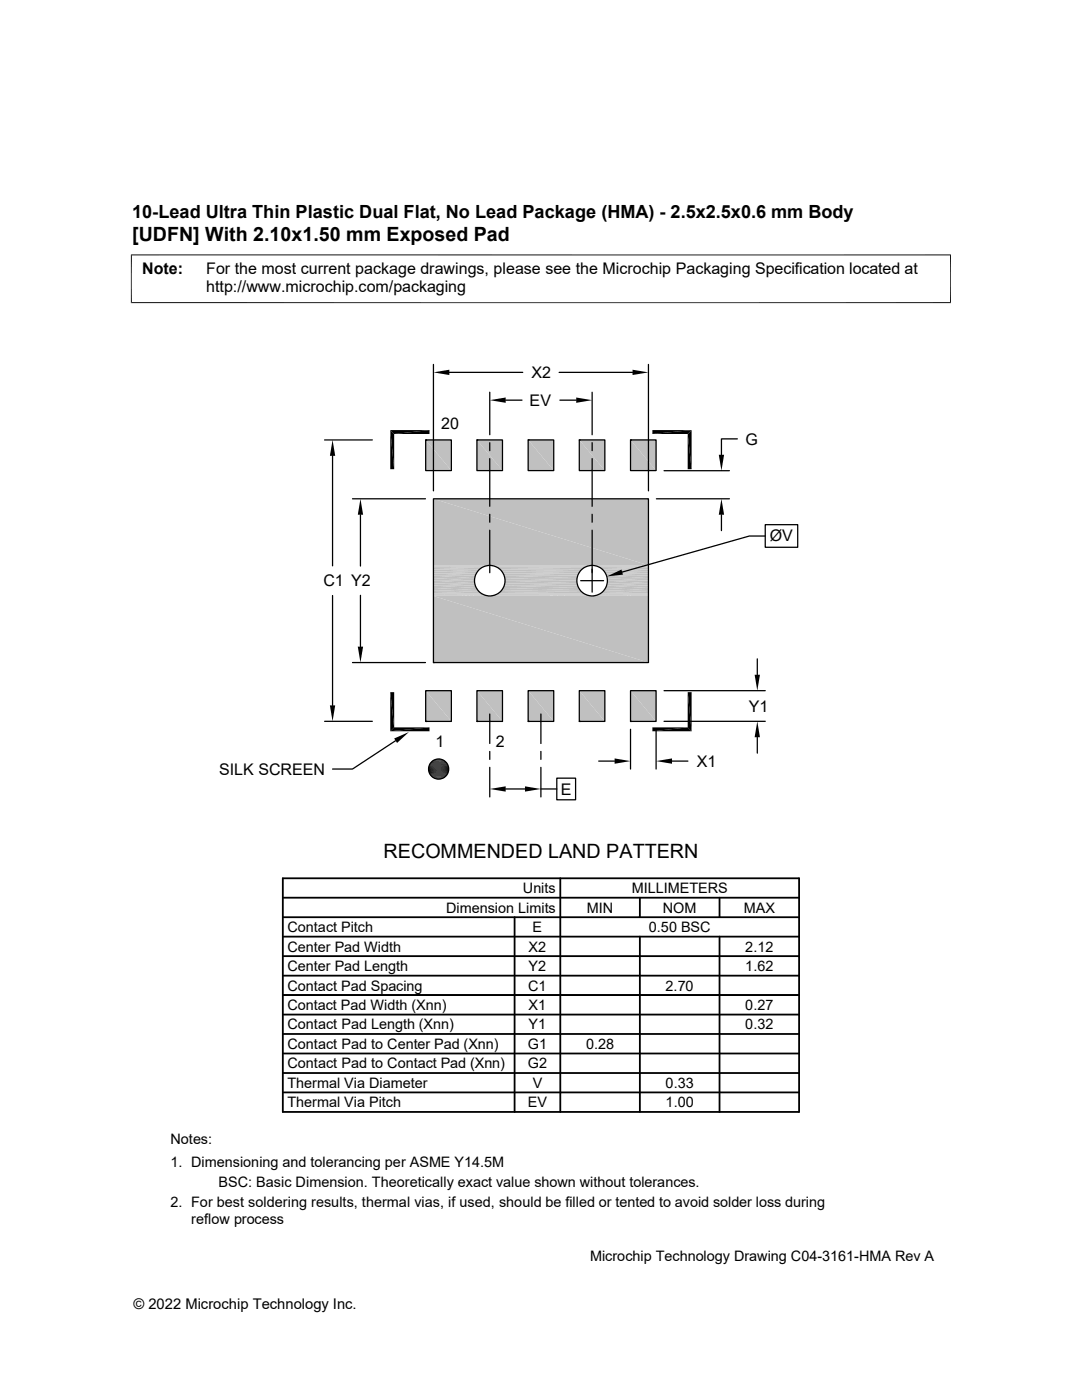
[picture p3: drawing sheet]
<svg xmlns="http://www.w3.org/2000/svg" width="216mm" height="279mm" viewBox="0 0 216 279" stroke-linecap="round" stroke-linejoin="round" font-family="sans-serif">
<g fill="#c0c0c0">
<path d="M125.8 87.8l5.1 6.1h-5.1z"/>
<path d="M125.8 87.8h5.1v6.1z"/>
<path d="M115.6 87.8l5.1 6.1h-5.1z"/>
<path d="M115.6 87.8h5.1v6.1z"/>
<path d="M105.4 87.8l5.1 6.1h-5.1z"/>
<path d="M105.4 87.8h5.1v6.1z"/>
<path d="M95.2 87.8l5.1 6.1h-5.1z"/>
<path d="M95.2 87.8h5.1v6.1z"/>
<path d="M84.9 87.8l5.2 6.1h-5.2z"/>
<path d="M84.9 87.8h5.2v6.1z"/>
<path d="M125.8 137.8l5.1 6.2h-5.1z"/>
<path d="M125.8 137.8h5.1v6.2z"/>
<path d="M115.6 137.8l5.1 6.2h-5.1z"/>
<path d="M115.6 137.8h5.1v6.2z"/>
<path d="M105.4 137.8l5.1 6.2h-5.1z"/>
<path d="M105.4 137.8h5.1v6.2z"/>
<path d="M95.2 137.8l5.1 6.2h-5.1z"/>
<path d="M95.2 137.8h5.1v6.2z"/>
<path d="M84.9 137.8l5.2 6.2h-5.2z"/>
<path d="M84.9 137.8h5.2v6.2z"/>
<path d="M86.5 99.5l42.9 13.3h-42.9z"/>
<path d="M86.5 99.5h42.9v13.3z"/>
</g>
<path d="M86.5 112.9h11M86.5 113h10.5M98 112.9h19.9M98.5 113h18.9M118.4 112.9h11M118.9 113h10.5" fill="none" stroke="#c0c0c0" stroke-width=".2"/>
<path d="M86.5 113.2h10M99 113.2h17.9M119.4 113.2h10" fill="none" stroke="#c0c0c0" stroke-width=".25"/>
<path d="M86.5 113.5h9.5M99.4 113.5h17.1M119.8 113.5h9.6" fill="none" stroke="#c0c0c0" stroke-width=".3"/>
<path d="M86.5 113.8h9.2M99.8 113.8h16.3M120.2 113.8h9.2" fill="none" stroke="#c0c0c0" stroke-width=".38"/>
<path d="M86.5 114.2h8.8M100.1 114.2h15.6M120.6 114.2h8.8" fill="none" stroke="#c0c0c0" stroke-width=".42"/>
<g fill="#c0c0c0">
<path d="M120.8 114.4l8.6 .5h-8.3z"/>
<path d="M120.8 114.4h8.6v.5z"/>
<path d="M100.4 114.4l14.9 .5h-14.7z"/>
<path d="M100.4 114.4h15.1l-.2 .5z"/>
<path d="M86.5 114.4l8.3 .5h-8.3z"/>
<path d="M86.5 114.4h8.5l-.2 .5z"/>
<path d="M121.1 114.9l8.3 .5h-8.2z"/>
<path d="M121.1 114.9h8.3v.5z"/>
<path d="M100.6 114.9l14.5 .5h-14.4z"/>
<path d="M100.6 114.9h14.7l-.2 .5z"/>
<path d="M86.5 114.9l8.2 .5h-8.2z"/>
<path d="M86.5 114.9h8.3l-.1 .5z"/>
<path d="M121.2 115.4l8.2 .5h-8.2z"/>
<path d="M121.2 115.4h8.2v.5z"/>
<path d="M100.7 115.4l14.4 .5h-14.3z"/>
<path d="M100.7 115.4h14.4v.5z"/>
<path d="M86.5 115.4l8.2 .5h-8.2z"/>
<path d="M86.5 115.4h8.2v.5z"/>
<path d="M121.2 115.9l8.2 .5h-8.2z"/>
<path d="M121.2 115.9h8.2v.5z"/>
<path d="M100.8 115.9l14.3 .5h-14.4z"/>
<path d="M100.8 115.9h14.3v.5z"/>
<path d="M86.5 115.9l8.2 .5h-8.2z"/>
<path d="M86.5 115.9h8.2v.5z"/>
<path d="M121.2 116.4l8.2 .5h-8.3z"/>
<path d="M121.2 116.4h8.2v.5z"/>
<path d="M100.7 116.4l14.6 .5h-14.7z"/>
<path d="M100.7 116.4h14.4l.2 .5z"/>
<path d="M86.5 116.4l8.3 .5h-8.3z"/>
<path d="M86.5 116.4h8.2l.1 .5z"/>
<path d="M121.1 116.9l8.3 .4h-8.6z"/>
<path d="M121.1 116.9h8.3v.4z"/>
<path d="M100.6 116.9l14.9 .4h-15.1z"/>
<path d="M100.6 116.9h14.7l.2 .4z"/>
<path d="M86.5 116.9l8.5 .4h-8.5z"/>
<path d="M86.5 116.9h8.3l.2 .4z"/>
</g>
<path d="M86.5 117.6h8.8M100.1 117.6h15.6M120.6 117.6h8.8" fill="none" stroke="#c0c0c0" stroke-width=".42"/>
<path d="M86.5 118h9.2M99.8 118h16.3M120.2 118h9.2" fill="none" stroke="#c0c0c0" stroke-width=".36"/>
<path d="M86.5 118.3h9.5M99.4 118.3h17.1M119.8 118.3h9.6" fill="none" stroke="#c0c0c0" stroke-width=".32"/>
<path d="M86.5 118.6h10M99 118.6h17.9M119.4 118.6h10" fill="none" stroke="#c0c0c0" stroke-width=".23"/>
<path d="M86.5 118.8h10.5M86.5 118.9h11M98 118.9h19.9M98.5 118.8h18.9M118.4 118.9h11M118.9 118.8h10.5" fill="none" stroke="#c0c0c0" stroke-width=".2"/>
<g fill="#c0c0c0">
<path d="M86.5 118.9l42.9 13.3h-42.9z"/>
<path d="M86.5 118.9h42.9v13.3z"/>
</g>
<g fill="none" stroke="#000" stroke-width=".25">
<path d="M86.5 72.7v25.3M89.7 74.3h14.6M97.7 78.3v8.5M100.9 79.9h3.3M111.6 74.3h14.6M111.7 79.9h3.3M118.2 78.3v8.5M129.4 72.7v25.3M64.8 87.8h9.5M66.4 91v21.9M70.3 99.5h14.6M84.9 87.8h5.2v6.1h-5.2z"/>
<path d="M84.9 87.8h.1M86.5 99.5h42.9v32.7h-42.9zM95.2 87.8h5.1v6.1h-5.1zM95.2 87.8h.1M97.7 88.3v1.6M97.7 91.5v9.5M105.4 87.8h5.1v6.1h-5.1zM105.4 87.8h.1M115.6 87.8h5.1v6.1h-5.1zM115.6 87.8h.1M118.2 88.3v1.6M118.2 91.5v9.5"/>
<path d="M125.8 87.8h5.1v6.1h-5.1zM125.8 87.8h.1M131 99.5h14.5M132.5 93.9h13M147.1 87.6h-3.1v3.2M66.4 118.9v21.9M71.9 102.7v10.3M71.9 118.8v10.3M97.7 102.6v1.6M97.7 105.8v8.5M115.9 115.9h4.5M118.2 102.6v1.6"/>
<path d="M118.2 105.8v12.4M144 102.7v3.2M152.7 104.7h6.5v4.5h-6.5zM152.7 107h-3.2l-25.4 7.2M70.3 132.2h14.6M84.9 137.8h5.2v6.2h-5.2zM86.5 132.2h.1M95.2 137.8h5.1v6.2h-5.1zM105.4 137.8h5.1v6.2h-5.1zM115.6 137.8h5.1v6.2h-5.1zM125.8 137.8h5.1v6.2h-5.1zM132.5 137.8h20.2"/>
<path d="M151.1 131.5v3.2M64.8 144h9.5M78.9 147.8l-8.6 5.7h-3.9M84.9 144h.1M95.2 144h.1M97.7 142.5v5.9M97.7 150v1.6M97.7 153.1v5.9M100.9 157.5h3.9M105.4 144h.1M107.9 142.5v5.9M107.9 150v1.6"/>
<path d="M107.9 153.1v5.9M107.9 157.5h3.2M111.1 155.3h3.8v4.3h-3.8zM115.6 144h.1M119.5 151.9h3.1M125.8 145.5v8M125.8 144h.1M130.9 145.5v8M132.5 144h20.2M134.1 151.9h3.2M151.1 147.1v3.2"/>
<circle cx="97.7" cy="115.9" r="3"/>
<circle cx="118.2" cy="115.9" r="3"/>
<circle cx="87.5" cy="153.5" r="2.01"/>
</g>
<g fill="none" stroke="#000" stroke-width=".36">
<path d="M56.4 179.2h103M56.4 175.3h103v46.6h-103zM111.8 175.3v46.6M127.7 179.2v3.8M143.6 179.2v3.8M56.4 198.6h103M56.4 183h103M56.4 190.8h103M56.4 186.9h103M56.4 194.7h103M102.7 183v38.9M127.7 186.9v35"/>
<path d="M143.6 186.9v35M56.4 202.5h103M56.4 214.1h103M56.4 206.4h103M56.4 218h103M56.4 210.2h103"/>
</g>
<g fill="#000">
<path d="M86.5 74.3l3.2-.5v1zM97.7 79.9l3.2-.6v1.1zM115 79.3l3.2 .6-3.2 .5zM126.2 73.8l3.2 .5-3.2 .5zM66.4 87.8l.5 3.2h-1.1zM77.9 85.8l.8 7.8h-.8zM77.9 85.8l.8 .8v7zM78.7 86.6l7-.8v.8zM77.9 85.8h7.8l-7 .8zM130.2 85.8h7.8l-7.8 .8zM130.2 86.6l7.8-.8-.8 .8zM137.2 86.6l.8 7h-.8z"/>
<path d="M137.2 86.6l.8-.8v7.8zM143.4 90.8h1.1l-.5 3.1zM71.9 99.5l.6 3.2h-1.1zM121.1 115l2.9-1.3 .3 1zM144 99.5l.5 3.2h-1.1zM71.4 129.1h1.1l-.6 3.1zM150.6 134.7h1l-.5 3.1zM65.8 140.8h1.1l-.5 3.2zM77.9 138.1l.8 7.1-.8 .7zM77.9 138.1h.8v7.1zM78.7 147.4l2.9-1.3-2.4 2.2zM77.9 145.9l7.8-.7v.7z"/>
<path d="M77.9 145.9l.8-.7h7zM86.5 155.2l1.9 .1zM86.7 151.6l1.8 .1zM86.7 155.3l1.5 .1zM86.7 155.3h1.7zM86.7 151.6h1.7zM86.8 151.6h1.6zM86.8 155.4l1.2 .1zM86.8 155.4h1.4zM86.8 151.6h1.4zM87.1 151.5l1.1 .1zM87.1 155.5h.6z"/>
<path d="M87.1 155.5h.9zM87.1 151.5h.9zM87.2 151.5h.8zM87.2 155.5h.5zM87.2 151.5h.5zM97.7 157.5l3.2-.6v1.1zM104.8 156.9l3.1 .6-3.1 .5zM122.6 151.4l3.2 .5-3.2 .5zM130.2 145.2h7l-7 .7zM130.2 145.9l7-.7 .8 .7zM130.9 151.9l3.2-.5v1zM137.2 138.1l.8 7.8-.8-.7z"/>
<path d="M137.2 138.1h.8v7.8zM151.1 144l.5 3.1h-1z"/>
</g>
<g fill="none" stroke="#000" stroke-width=".2">
<path d="M26.1 50.9h163.7M26.2 50.8v9.7M189.7 50.8v9.7M26.1 60.4h163.7M85.5 153.4h4.1M85.5 153.6h4.1M85.5 153.8h4M85.5 153.2h4M85.5 153h4M85.5 154h4M85.6 152.8h3.9M85.6 154.1h3.9"/>
<path d="M85.6 154.3h3.8M85.6 152.6h3.8M85.7 154.5h3.6M85.7 152.5h3.6M85.8 152.3h3.4M85.8 154.7h3.4M85.9 154.8h3.2M85.9 152.2h3.2M86.1 155h2.9M86.1 152h2.9M86.2 151.9h2.6M86.2 155.1h2.6"/>
<path d="M86.4 151.8h2.3M86.4 155.2h2.3M86.5 151.7h2M86.5 155.3h2"/>
</g>
<g font-size="3.9">
<text x="26.4" y="48">[UDFN] With 2.10x1.50 mm Exposed Pad</text>
<text x="76.5" y="171.1">RECOMMENDED LAND PATTERN</text>
</g>
<text font-size="3.6" x="26.4" y="43.5">10-Lead Ultra Thin Plastic Dual Flat, No Lead Package (HMA) - 2.5x2.5x0.6 mm Body</text>
<g font-size="3.2">
<text x="28.4" y="54.6">Note:</text>
<text x="41.1" y="58.3">http://www.microchip.com/packaging</text>
<text x="41.1" y="54.6">For the most current package drawings, please see the Microchip Packaging Specification located at</text>
<text x="106.1" y="75.5">X2</text>
<text x="105.7" y="81">EV</text>
<text x="88" y="85.7">20</text>
<text x="148.7" y="88.7">G</text>
<text x="153.6" y="108.1">ØV</text>
<text x="64.5" y="117">C1 Y2</text>
<text x="149.4" y="142">Y1</text>
<text x="86.9" y="149.1">1</text>
<text x="99" y="149.1">2</text>
<text x="43.7" y="154.6">SILK SCREEN</text>
<text x="139" y="153">X1</text>
<text x="111.9" y="158.6">E</text>
</g>
<g font-size="2.9">
<text x="104.3" y="178.2">Units</text>
<text x="126" y="178.2">MILLIMETERS</text>
<text x="89" y="182.1">Dimension Limits</text>
<text x="117.1" y="182.1">MIN</text>
<text x="132.3" y="182.1">NOM</text>
<text x="148.4" y="182.1">MAX</text>
<text x="57.3" y="189.9">Center Pad Width</text>
<text x="57.3" y="186">Contact Pitch</text>
<text x="105.5" y="189.9">X2</text>
<text x="106.3" y="186">E</text>
<text x="129.5" y="186">0.50 BSC</text>
<text x="148.7" y="189.9">2.12</text>
<text x="57.3" y="197.7">Contact Pad Spacing</text>
<text x="57.3" y="193.8">Center Pad Length</text>
<text x="105.4" y="197.7">C1</text>
<text x="105.5" y="193.8">Y2</text>
<text x="132.8" y="197.7">2.70</text>
<text x="148.7" y="193.8">1.62</text>
<text x="57.3" y="201.6">Contact Pad Width (Xnn)</text>
<text x="105.5" y="201.6">X1</text>
<text x="148.7" y="201.6">0.27</text>
<text x="57.3" y="205.4">Contact Pad Length (Xnn)</text>
<text x="57.3" y="209.3">Contact Pad to Center Pad (Xnn)</text>
<text x="105.3" y="209.3">G1</text>
<text x="105.5" y="205.4">Y1</text>
<text x="116.9" y="209.3">0.28</text>
<text x="148.7" y="205.4">0.32</text>
<text x="57.3" y="213.2">Contact Pad to Contact Pad (Xnn)</text>
<text x="105.3" y="213.2">G2</text>
<text x="57.3" y="217.1">Thermal Via Diameter</text>
<text x="57.3" y="221">Thermal Via Pitch</text>
<text x="105.3" y="221">EV</text>
<text x="106.3" y="217.1">V</text>
<text x="132.8" y="217.1">0.33</text>
<text x="132.8" y="221">1.00</text>
<text x="34" y="228.3">Notes:</text>
<text x="34" y="232.9">1. Dimensioning and tolerancing per ASME Y14.5M</text>
<text x="43.6" y="236.9">BSC: Basic Dimension. Theoretically exact value shown without tolerances.</text>
<text x="34" y="241">2. For best soldering results, thermal vias, if used, should be filled or tented to avoid solder loss during</text>
<text x="38.1" y="244.3">reflow process</text>
<text x="117.7" y="251.7">Microchip Technology Drawing C04-3161-HMA Rev A</text>
<text x="26.6" y="261.3">© 2022 Microchip Technology Inc.</text>
</g>
</svg>
